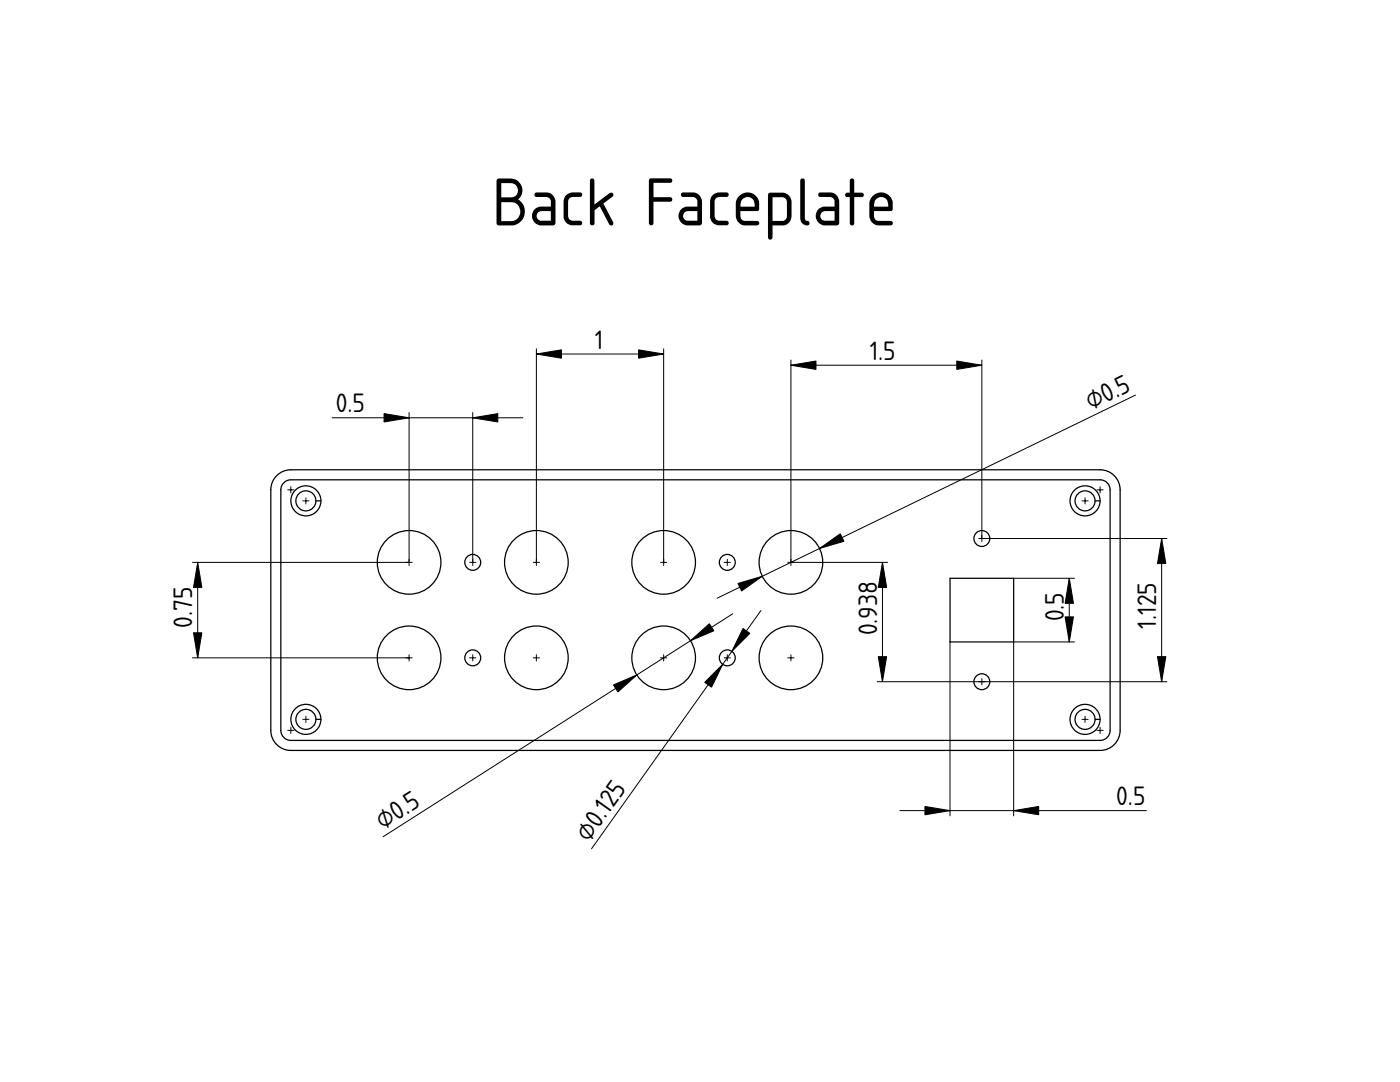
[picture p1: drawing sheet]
<svg xmlns="http://www.w3.org/2000/svg" width="279mm" height="216mm" viewBox="0 0 279 216" stroke-linecap="round" stroke-linejoin="round" font-family="sans-serif">
<g fill="none" stroke="#000" stroke-width=".25">
<path d="M55.2 94.9a4 4 0 0 1 2.8-1.2h161.5a4 4 0 0 1 4 4v48a4 4 0 0 1-4 4h-161.5a4 4 0 0 1-4-4v-48a4 4 0 0 1 1.2-2.8zM56.6 96.3l.9-.5 .5-.1h161.5a2 2 0 0 1 2 2v48a2 2 0 0 1-2 2h-161.5a2 2 0 0 1-2-2v-48l.1-.5zM63 99.9h1M218.5 99.9h1M189.6 115.4h12.7v12.7h-12.7zM63 143.5h1M218.5 143.5h1"/>
<circle cx="61" cy="99.9" r="3"/>
<circle cx="61" cy="99.9" r="2"/>
<circle cx="216.5" cy="99.9" r="3"/>
<circle cx="216.5" cy="99.9" r="2"/>
<circle cx="81.6" cy="112.2" r="6.4"/>
<circle cx="94.3" cy="112.2" r="1.59"/>
<circle cx="107" cy="112.2" r="6.4"/>
<circle cx="132.4" cy="112.2" r="6.4"/>
<circle cx="145.1" cy="112.2" r="1.59"/>
<circle cx="157.8" cy="112.2" r="6.4"/>
<circle cx="195.9" cy="107.5" r="1.59"/>
<circle cx="81.6" cy="131.3" r="6.4"/>
<circle cx="94.3" cy="131.3" r="1.59"/>
<circle cx="107" cy="131.3" r="6.4"/>
<circle cx="132.4" cy="131.3" r="6.4"/>
<circle cx="145.1" cy="131.3" r="1.59"/>
<circle cx="157.8" cy="131.3" r="6.4"/>
<circle cx="195.9" cy="136" r="1.59"/>
<circle cx="61" cy="143.5" r="3"/>
<circle cx="61" cy="143.5" r="2"/>
<circle cx="216.5" cy="143.5" r="3"/>
<circle cx="216.5" cy="143.5" r="2"/>
</g>
<g fill="#000" stroke="#080808" stroke-width=".2">
<path d="M58 97.1v1.3zM57.4 97.7h1.3z" fill-rule="evenodd"/>
<path d="M219.5 97.1v1.3zM218.9 97.7h1.3z" fill-rule="evenodd"/>
<path d="M61 99.3v1.3zM60.4 99.9h1.3z" fill-rule="evenodd"/>
<path d="M81.6 111.6v1.2zM81 112.2h1.3z" fill-rule="evenodd"/>
<path d="M94.3 111.6v1.2zM93.7 112.2h1.3z" fill-rule="evenodd"/>
<path d="M107 111.6v1.2zM106.4 112.2h1.3z" fill-rule="evenodd"/>
<path d="M132.4 111.6v1.2zM131.8 112.2h1.3z" fill-rule="evenodd"/>
<path d="M145.1 111.6v1.2zM144.5 112.2h1.3z" fill-rule="evenodd"/>
<path d="M157.8 111.6v1.2zM157.2 112.2h1.3z" fill-rule="evenodd"/>
<path d="M195.9 106.8v1.3zM195.3 107.5h1.3z" fill-rule="evenodd"/>
<path d="M216.5 99.3v1.3zM215.9 99.9h1.3z" fill-rule="evenodd"/>
<path d="M81.6 130.6v1.3zM81 131.3h1.3z" fill-rule="evenodd"/>
<path d="M94.3 130.6v1.3zM93.7 131.3h1.3z" fill-rule="evenodd"/>
<path d="M107 130.6v1.3zM106.4 131.3h1.3z" fill-rule="evenodd"/>
<path d="M132.4 130.6v1.3zM131.8 131.3h1.3z" fill-rule="evenodd"/>
<path d="M145.1 130.6v1.3zM144.5 131.3h1.3z" fill-rule="evenodd"/>
<path d="M157.8 130.6v1.3zM157.2 131.3h1.3z" fill-rule="evenodd"/>
<path d="M195.9 135.4v1.3zM195.3 136h1.3z" fill-rule="evenodd"/>
<path d="M58 145.1v1.3zM57.4 145.7h1.3z" fill-rule="evenodd"/>
<path d="M61 142.9v1.3zM60.4 143.5h1.3z" fill-rule="evenodd"/>
<path d="M216.5 142.9v1.3zM215.9 143.5h1.3z" fill-rule="evenodd"/>
<path d="M219.5 145.1v1.3zM218.9 145.7h1.3z" fill-rule="evenodd"/>
</g>
<g fill="none" stroke="#000" stroke-width=".2">
<path d="M107 70.6h25.4M107 69.6v42.6M132.4 69.6v42.6M157.8 71.8v40.4h19.4M157.8 72.9h38.1M195.9 71.8v35.7h37M226.6 78.8l-83.5 40.6M66.3 83.4h38M81.6 82.3v29.9h-43.2M94.3 82.3v29.9M39.5 112.2v19.1M176.1 112.2v23.8"/>
<path d="M202.3 115.4h12.1M213.4 115.4v12.7M231.8 107.5v28.5M38.4 131.3h43.2M146.2 122.5l-69.8 44.5M151.9 121.8l-33.9 47.6M175.1 136h57.8M189.6 128.1v34.7M214.4 128.1h-12.1v34.7M179.6 161.7h49.2"/>
</g>
<g fill="#000" stroke="#000" stroke-width=".2">
<path d="M107 70.6l5-.8v1.7zM127.4 69.8l5 .8-5 .9zM157.8 72.9l5-.9v1.7zM190.9 72l5 .9-5 .8zM76.6 82.5l5 .9-5 .8zM94.3 83.4l5-.9v1.7zM39.5 112.2l.8 5h-1.7zM147.3 116.4l4.8-1.4-4.1 2.9zM163.6 109.4l4.1-2.9 .7 1.5zM176.1 112.2l.8 5h-1.6zM213.4 115.4l.8 5h-1.6zM231.8 107.5l.9 5h-1.7z"/>
<path d="M38.6 126.3h1.7l-.8 5zM122.4 136.7l4.7-2-3.8 3.4zM137.8 127.9l3.8-3.4 .9 1.4zM144.2 132.6l-2.2 4.5-1.4-.9zM148.3 125.4l1.3 1-3.5 3.6zM175.3 131h1.6l-.8 5zM212.6 123.1h1.6l-.8 5zM231 131h1.7l-.9 5zM184.6 160.9l5 .8-5 .9zM202.3 161.7l5-.8v1.7z"/>
</g>
<text font-size="12.7" x="98.2" y="45">Back Faceplate</text>
<g font-size="5">
<text x="118.7" y="69.6">1</text>
<text x="173.6" y="71.8">1.5</text>
<text x="67" y="82.3">0.5</text>
<text x="217.7" y="81.9" transform="rotate(-26 217.7 81.9)">⌀0.5</text>
<text x="38.4" y="125.3" transform="rotate(-90 38.4 125.3)">0.75</text>
<text x="212.3" y="124" transform="rotate(-90 212.3 124)">0.5</text>
<text x="230.7" y="125.4" transform="rotate(-90 230.7 125.4)">1.125</text>
<text x="175" y="126.8" transform="rotate(-90 175 126.8)">0.938</text>
<text x="222.8" y="160.7">0.5</text>
<text x="76.4" y="165.6" transform="rotate(-33 76.4 165.6)">⌀0.5</text>
<text x="117.5" y="168.1" transform="rotate(-55 117.5 168.1)">⌀0.125</text>
</g>
</svg>
